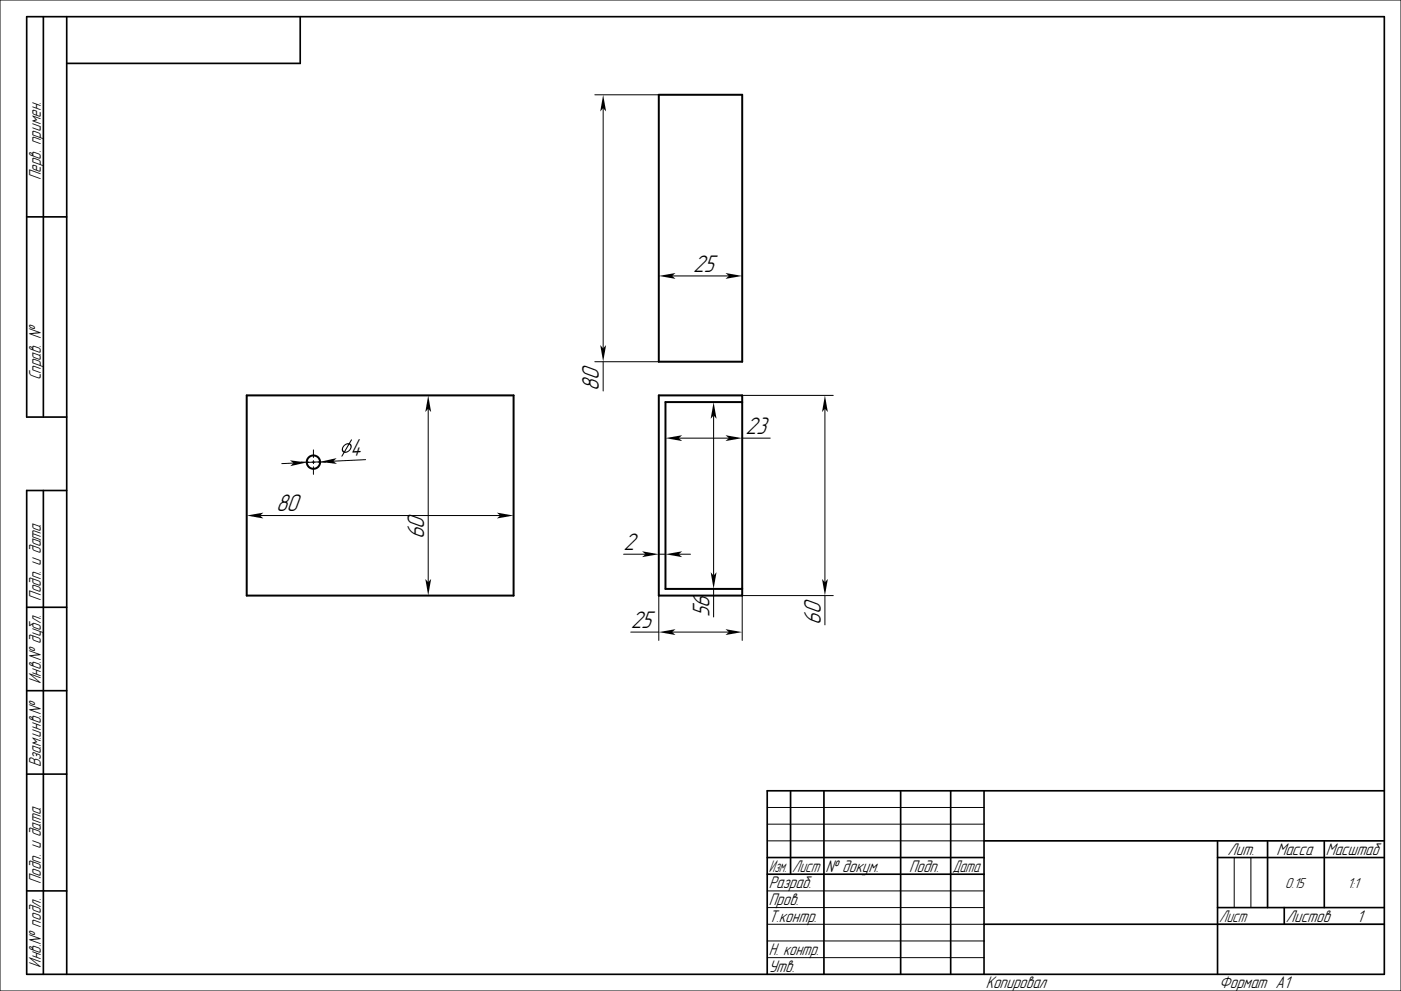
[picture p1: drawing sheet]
<svg xmlns="http://www.w3.org/2000/svg" width="420mm" height="297mm" viewBox="0 0 420 297" stroke-linecap="round" stroke-linejoin="round" font-family="sans-serif">
<g fill="none" stroke="#000" stroke-width=".3">
<path d="M0 0h420v297h-420zM178.3 28.4h19.2M180.8 32.4v72M201.5 82.7h17M178.3 108.4h19.2M180.8 108.4v8.8M222.5 118.5h27.3M88 138.8l-3.5 .2M90.3 138.5h2.3M93.5 138.5h.9M94 134.8v2.3M94 138v1"/>
<path d="M94 139.9v2.3M95.3 138.5h2.3M96 138.4l-4 .2M109.6 137.8l-9.6 .4M128.4 122.5v52M203.5 131.3h15M213.9 124.5v48M222.5 131.3h8.4M247.3 122.5v52M78 154.5h72M186.9 166.1h6.6M197.5 178.5v13.4"/>
<path d="M197.5 166.1h2M203.5 166.1h3.5M213.9 176.5v8.4M247.3 178.5v8.8M249.8 178.5h-27.3v13.4M189.1 189.4h8.4M201.5 189.4h17M230 252h65M230 242h65M230 247h65M370 257v15M375 257v15"/>
<path d="M230 277h65M230 267h65M230 272h65M365 277h50M230 282h65M230 287h65"/>
</g>
<g fill="none" stroke="#000" stroke-width=".5">
<path d="M13 5v120M20 5v287M90 5v14h-70M8 65h12M20 125h-12v-120h407v287h-407v-145h12M13 147v145M8 182h12M8 207h12M8 232h12M237 237v25M247 237v55M270 237v55"/>
<path d="M285 237v55M295 237v55M415 237h-185v55M230 257h65M295 252h120M365 257h50M365 252v40M380 252v20M397 252v20M8 267h12M230 262h65M295 277h120"/>
<path d="M365 272h50M385 272v5"/>
</g>
<g fill="none" stroke="#000" stroke-width=".6">
<path d="M197.5 28.4h25v80h-25zM74 118.5h80v60h-80zM197.5 118.5h25v60h-25zM222.5 120.5h-23v56h23"/>
<circle cx="94" cy="138.5" r="2"/>
</g>
<g fill="#000">
<path d="M180.8 28.4l.9 5-.9-1-.9 1z" fill-rule="evenodd"/>
<path d="M197.5 82.7l5-.9-1 .9 1 .9z" fill-rule="evenodd"/>
<path d="M217.5 81.8l5 .9-5 .9 1-.9z" fill-rule="evenodd"/>
<path d="M179.9 103.4l.9 1 .9-1-.9 5z" fill-rule="evenodd"/>
<path d="M86.9 138l5.1 .6-5 1.1 1-.9z" fill-rule="evenodd"/>
<path d="M96 138.4l4.9-1.1-.9 .9 1 .8z" fill-rule="evenodd"/>
<path d="M103.1 133.4l.7-.5 .8-.1 .6-1 .3-.1-.6 1.2 .5 .7-.3 1.1-.8 .8-1 .2-.9 1.1 .6-1.2-.5-.4v-.7zM104.7 133.3l-1.2 2.1 .8-.2 .6-.7 .2-.7zM103.3 133.7l-.5 .9 .4 .7 1.2-2.1z" fill-rule="evenodd"/>
<path d="M128.4 118.5l.8 5-.8-1-.9 1z" fill-rule="evenodd"/>
<path d="M199.5 131.3l5-.9-1 .9 1 .9z" fill-rule="evenodd"/>
<path d="M213.9 120.5l.9 5-.9-1-.8 1z" fill-rule="evenodd"/>
<path d="M217.5 130.4l5 .9-5 .9 1-.9z" fill-rule="evenodd"/>
<path d="M247.3 118.5l.9 5-.9-1-.9 1z" fill-rule="evenodd"/>
<path d="M74 154.5l5-.9-1 .9 1 .9z" fill-rule="evenodd"/>
<path d="M149 153.6l5 .9-5 .9 1-.9z" fill-rule="evenodd"/>
<path d="M127.5 173.5l.9 1 .8-1-.8 5z" fill-rule="evenodd"/>
<path d="M192.5 165.2l5 .9-5 .9 1-.9z" fill-rule="evenodd"/>
<path d="M199.5 166.1l5-.9-1 .9 1 .9z" fill-rule="evenodd"/>
<path d="M213.1 171.5l.8 1 .9-1-.9 5z" fill-rule="evenodd"/>
<path d="M246.4 173.5l.9 1 .9-1-.9 5z" fill-rule="evenodd"/>
<path d="M197.5 189.4l5-.8-1 .8 1 .9z" fill-rule="evenodd"/>
<path d="M217.5 188.6l5 .8-5 .9 1-.9z" fill-rule="evenodd"/>
</g>
<g font-size="6.7">
<text x="207.8" y="81.4">25</text>
<text x="179.6" y="117.2" transform="rotate(-90 179.6 117.2)">80</text>
<text x="223.5" y="130.1">23</text>
<text x="105" y="136.7" transform="rotate(-3 105 136.7)">4</text>
<text x="82.8" y="153.3">80</text>
<text x="127.1" y="161.7" transform="rotate(-90 127.1 161.7)">60</text>
<text x="186.9" y="164.9">2</text>
<text x="212.7" y="184.9" transform="rotate(-90 212.7 184.9)">56</text>
<text x="189.1" y="188.2">25</text>
<text x="246" y="187.3" transform="rotate(-90 246 187.3)">60</text>
</g>
<g font-size="4.7">
<text x="12.2" y="54" transform="rotate(-90 12.2 54)">Перв. примен.</text>
<text x="12.2" y="114" transform="rotate(-90 12.2 114)">Справ. №</text>
<text x="12.2" y="180" transform="rotate(-90 12.2 180)">Подп. и дата</text>
<text x="12.2" y="205" transform="rotate(-90 12.2 205)">Инв.№ дубл.</text>
<text x="12.2" y="230" transform="rotate(-90 12.2 230)">Взам.инв.№</text>
<text x="368" y="256.2">Лит.</text>
<text x="382.7" y="256.2">Масса</text>
<text x="397.5" y="256.2">Масштаб</text>
<text x="230.5" y="261.3">Изм.</text>
<text x="237.5" y="261.3">Лист</text>
<text x="247.5" y="261.3">№ докум.</text>
<text x="272.5" y="261.3">Подп.</text>
<text x="285.5" y="261.3">Дата</text>
<text x="12.2" y="265" transform="rotate(-90 12.2 265)">Подп. и дата</text>
<text x="230.5" y="266.3">Разраб.</text>
<text x="230.5" y="271.3">Пров.</text>
<text x="230.5" y="276.3">Т.контр.</text>
<text x="365.5" y="276.2">Лист</text>
<text x="385.5" y="276.2">Листов</text>
<text x="406.8" y="276.3">1</text>
<text x="230.5" y="286.3">Н. контр.</text>
<text x="12.2" y="290" transform="rotate(-90 12.2 290)">Инв.№ подл.</text>
<text x="230.5" y="291.3">Утв.</text>
<text x="295.5" y="296.3">Копировал</text>
<text x="365.5" y="296.3">Формат A1</text>
</g>
<g font-size="4">
<text x="385.3" y="266">0.15</text>
<text x="404" y="266">1:1</text>
</g>
</svg>
